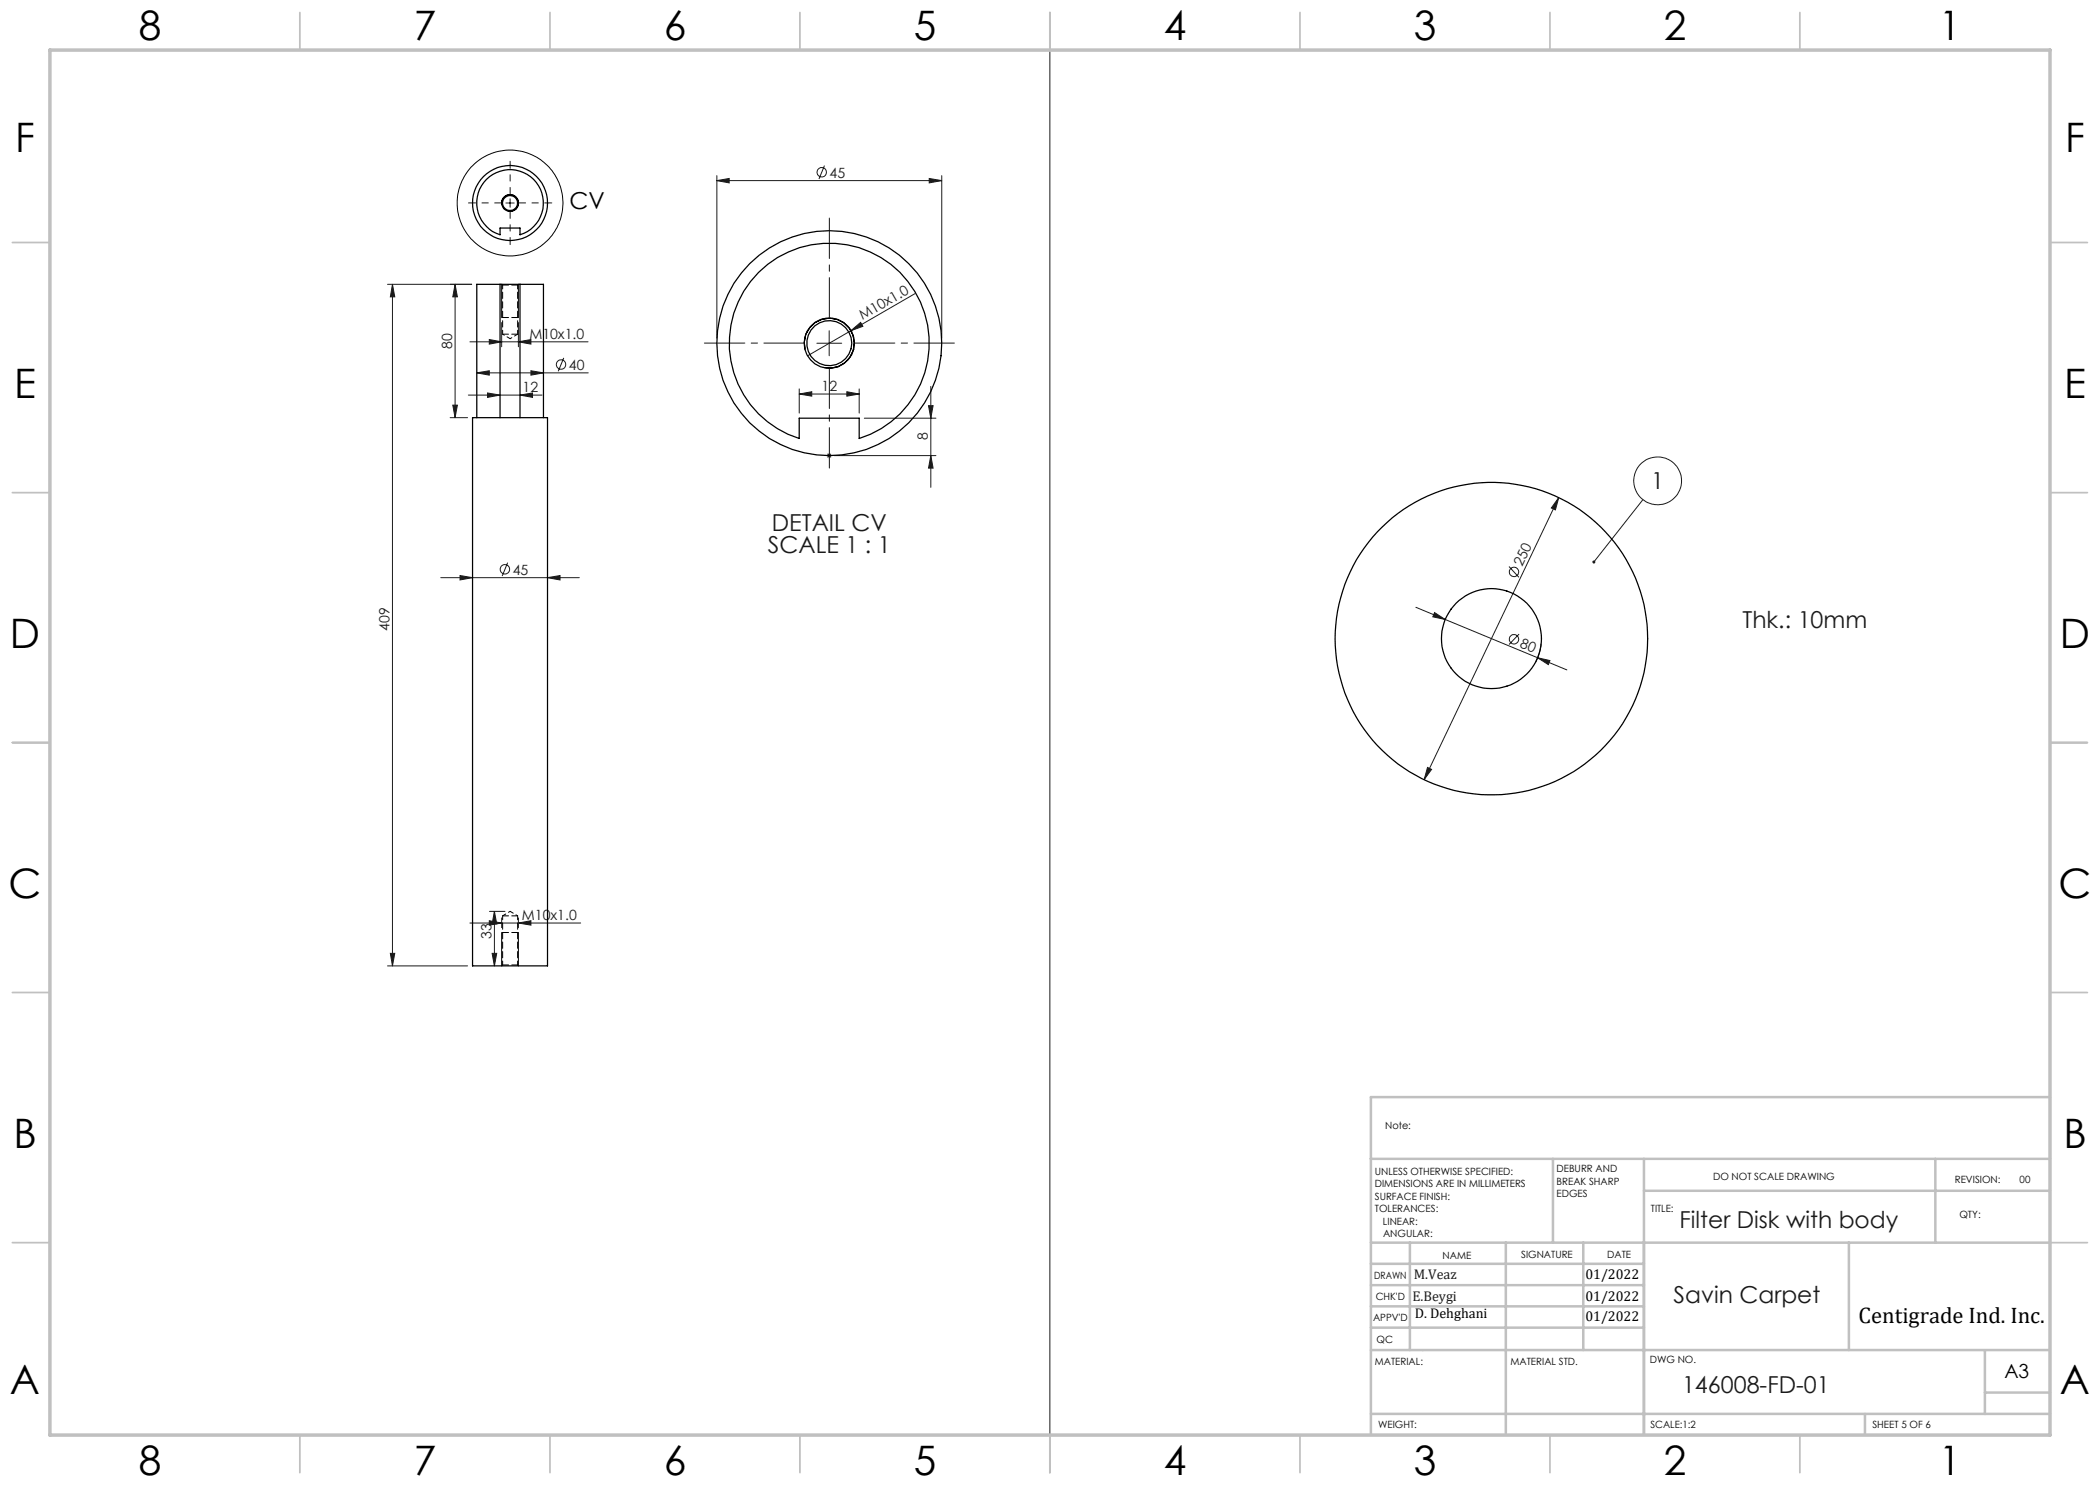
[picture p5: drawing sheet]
<svg xmlns="http://www.w3.org/2000/svg" width="420mm" height="297mm" viewBox="0 0 420 297" stroke-linecap="round" stroke-linejoin="round" font-family="sans-serif">
<g fill="none" stroke="#191924" stroke-width=".2">
<path d="M210 10v277M102 39.8v1.6M143.4 36.1l2.4-.4v.9zM143.4 35.1v32.5M143.4 36.1h44.9M164.9 33.1l-1.1 2.7M185.8 35.7l2.5 .4-2.5 .5zM188.3 35.1v32.5M77.5 56.9h16.8M78.5 56.9v136.3M78.5 56.9l.5 2.5h-.9zM91 56.9v26.6"/>
<path d="M91 56.9l.5 2.5h-.9zM101.2 40.6h1.6M183 58.7l-21.5 12.5M93.7 79h14.7M94 68.4h23.6M95.4 74.6l2.5-.4v.8zM95.4 74.6h22.3M97.5 78.6l2.5 .4-2.5 .5zM97.9 67.9l2.4 .5-2.4 .4zM100.3 64.5v4.9M103.7 68.4l2.5-.5v.9zM103.7 64.5v4.9"/>
<path d="M104 79l2.5-.4v.9zM106.2 74.2l2.5 .4-2.5 .4zM112.7 71.6l-1 2.7M159.8 78.8l2.5-.5v.9zM159.8 77.8v4.8M159.8 78.8h12M163.4 68.6h4.9M165.8 66.1v5.1M169.4 78.3l2.4 .5-2.4 .4zM170.2 66.1l1.9-1.6 .5 .8zM171.8 77.8v4.8M186.2 77.3v20.2"/>
<path d="M90 83.5h3.5M90.6 81h.9l-.5 2.5zM165.3 91.1h1.1M165.5 90.8l.7 .7M165.8 90.6v1M166.2 90.8l-.7 .7M166.9 91.1h20.3M172.9 83.6h14.3M185.7 81.1h.9l-.4 2.5zM186.2 91.1l.4 2.5h-.9zM311.7 99.5l-26.9 56.4M311.7 99.5l-.6 2.5-.8-.4z"/>
<path d="M328.6 99.9l-9.8 12.5M88.2 115.5h27.7M92 115.1l2.5 .4-2.5 .5zM101.5 112.5l-1.1 2.7M109.5 115.5l2.5-.4v.9zM301.8 113.3l2 2.2M283.2 121.5l5.8 2.4M286.9 122.5l2.1 1.4-2.4-.5zM289 123.9l24.4 10.1M303.8 126.8l-2 2.1M307.5 131.5l2.5 .6-.3 .8zM308.2 128.7a10.2 10.2 0 0 1-1.1 3.8"/>
<path d="M285.5 153.5l.8 .4-1.5 2zM77.5 193.2h16M78.1 190.7h.9l-.5 2.5zM94 184.6h22.1M97.9 184.1l2.4 .5-2.4 .4zM97.9 182.3h3.1M98.4 190.7h.9l-.4 2.5zM98.9 182.3l.4 2.5h-.9zM98.9 182.3v10.9M100.3 183.6v1.9M103.7 184.6l2.5-.5v.9zM103.7 183.6v1.9"/>
<circle cx="164.3" cy="34.5" r=".93"/>
<circle cx="112.2" cy="72.9" r=".94"/>
<circle cx="331.5" cy="96.2" r="4.8"/>
<circle cx="101" cy="113.9" r=".94"/>
<circle cx="302.8" cy="114.4" r=".94"/>
<circle cx="302.8" cy="127.9" r=".93"/>
</g>
<g fill="none" stroke="#000" stroke-width=".2">
<path d="M100.3 56.9v6.6M100.4 41a1.67 1.67 0 0 1 1.5-2 1.67 1.67 0 0 1 1.8 1.8 1.67 1.67 0 0 1-2.1 1.4M103.7 56.9v6.6M161 69.9a5 5 0 0 1 4.4-6.3 5 5 0 0 1 5.4 5.5 5 5 0 0 1-6.2 4.4M100.3 186.5v6.7M103.7 186.5v6.7"/>
<circle cx="102" cy="40.6" r="10.6"/>
</g>
<g fill="none" stroke="#c0c0c0" stroke-width=".35">
<path d="M60 2.5v7.5M110 2.5v7.5M160 2.5v7.5M210 2.5v7.5M260 2.5v7.5M310 2.5v7.5M360 2.5v7.5M2.5 48.5h7.5M410 48.5h7.5M2.5 98.5h7.5M410 98.5h7.5M2.5 148.5h7.5"/>
<path d="M410 148.5h7.5M2.5 198.5h7.5M410 198.5h7.5M2.5 248.5h7.5M410 248.5h7.5M60 287v7.5M110 287v7.5M160 287v7.5M210 287v7.5M260 287v7.5M310 287v7.5M360 287v7.5"/>
</g>
<g fill="none" stroke="#c0c0c0" stroke-width=".5">
<path d="M410 219.4h-135.8v67.4M274.2 231.8h135.8M310.6 231.8v16.7M328.8 231.8v55.2M328.8 238.2h81.2M387.1 231.8v16.7M274.2 248.5h135.8M274.2 257h54.6M274.2 252.8h54.6M282 248.5v21.5M301.2 248.5v38.3M316.7 248.5v21.5"/>
<path d="M369.8 248.5v21.5M274.2 265.5h54.6M274.2 261.3h54.6M274.2 270h135.8M397 270v12.8M397 278.5h13M274.2 282.8h135.8M373 282.8v4.2"/>
</g>
<path d="M10 10h400v277h-400z" fill="none" stroke="#c0c0c0" stroke-width=".7"/>
<path d="M160.9 68.6h-20M165.9 63.6v-20M165.9 73.6v20M170.9 68.6h20" fill="none" stroke="#191924" stroke-width=".2" stroke-dasharray="15.2 1.3 1.3 1.3" stroke-dashoffset="7.1"/>
<path d="M102 38.9v-6.6M100.4 40.6h-6.7M102 42.3v6.6M103.7 40.6h6.7" fill="none" stroke="#191924" stroke-width=".2" stroke-dasharray="15.2 1.3 1.3 1.3" stroke-dashoffset="13.8"/>
<path d="M100.4 63.5h3.3M103.7 186.5h-3.3" fill="none" stroke="#000" stroke-width=".2" stroke-dasharray="1.3 .6" stroke-dashoffset="-.1"/>
<g fill="#191924">
<path d="M318.5 112.2a.3 .3 0 0 1 .4 0 .3 .3 0 0 1 .1 .4 .3 .3 0 0 1-.4 0l.2-.2-.2 .2z"/>
<path d="M170.2 66.1l1.9-1.6 .5 .8z"/>
<path d="M186.2 91.1l.4 2.5h-.9zM185.7 81.1h.9l-.4 2.5z"/>
<path d="M103.7 184.6l2.5-.5v.9zM97.9 184.1l2.4 .5-2.4 .4zM103.7 68.4l2.5-.5v.9zM97.9 67.9l2.4 .5-2.4 .4zM106.2 74.2l2.5 .4-2.5 .4zM95.4 74.6l2.5-.4v.8z"/>
<path d="M92 115.1l2.5 .4-2.5 .5zM109.5 115.5l2.5-.4v.9zM97.5 78.6l2.5 .4-2.5 .5zM104 79l2.5-.4v.9zM159.8 78.8l2.5-.5v.9zM169.4 78.3l2.4 .5-2.4 .4zM143.4 36.1l2.4-.4v.9zM185.8 35.7l2.5 .4-2.5 .5z"/>
<path d="M285.5 153.5l-.7 2.4 1.5-2zM311.7 99.5l-1.4 2.1 .8 .4z"/>
<path d="M98.4 190.7h.9l-.4 2.5zM98.9 182.3l.4 2.5h-.9zM90.6 81h.9l-.5 2.5zM91 56.9l.5 2.5h-.9z"/>
<path d="M78.5 56.9l.5 2.5h-.9zM78.1 190.7h.9l-.5 2.5z"/>
<path d="M286.9 122.5l-.3 .9 2.4 .5zM307.5 131.5l2.2 1.4 .3-.8z"/>
</g>
<g fill="none" stroke="#000" stroke-width=".25">
<path d="M97.3 35.9a6.7 6.7 0 0 1 10.4 1.2 6.7 6.7 0 0 1-3.7 9.9v-1.4h-4v1.4a6.7 6.7 0 0 1-2.7-11.1zM100 56.9h-4.6v26.6M100 56.9v26.6M100 56.9h4M104 56.9h4.7v26.6M104 56.9v26.6M151.7 54.5a20 20 0 0 1 31.2 3.8 20 20 0 0 1-11.1 29.4v-4.1h-12v4.1a20 20 0 0 1-8.1-33.2zM94.5 83.5h15v109.7h-15z"/>
<circle cx="102" cy="40.6" r="7.5"/>
<circle cx="102" cy="40.6" r="1.49"/>
<circle cx="102" cy="40.6" r="1.67"/>
<circle cx="165.8" cy="68.6" r="4.5"/>
<circle cx="165.9" cy="68.6" r="22.5"/>
<circle cx="165.9" cy="68.6" r="5"/>
<circle cx="298.3" cy="127.7" r="31.3"/>
<circle cx="298.3" cy="127.7" r="10"/>
</g>
<path d="M100.5 57h3M100.5 66.8h3M103.5 193h-3M103.5 183.2h-3" fill="none" stroke="#000" stroke-width=".2" stroke-dasharray="1.3 .6" stroke-dashoffset=".1"/>
<path d="M100.4 56.8l.1 .2M103.5 57l.2-.2M100.5 193l-.1 .2M103.7 193.2l-.2-.2" fill="none" stroke="#000" stroke-width=".2" stroke-dasharray="1.3 .6"/>
<path d="M100.5 57v9.8M103.5 66.8v-9.8M100.5 183.2v9.8M103.5 193v-9.8" fill="none" stroke="#000" stroke-width=".2" stroke-dasharray="1.3 .6" stroke-dashoffset=".5"/>
<path d="M100.5 66.8l1.5 .9M102 67.7l1.5-.9M102 182.3l-1.5 .9M103.5 183.2l-1.5-.9" fill="none" stroke="#000" stroke-width=".2" stroke-dasharray="1.3 .6" stroke-dashoffset=".9"/>
<g font-size="8.1">
<text x="27.8" y="8">8</text>
<text x="82.8" y="8">7</text>
<text x="132.8" y="8">6</text>
<text x="182.8" y="8">5</text>
<text x="232.8" y="8">4</text>
<text x="282.8" y="8">3</text>
<text x="332.8" y="8">2</text>
<text x="387.8" y="8">1</text>
<text x="3" y="30.4">F</text>
<text x="413" y="30.4">F</text>
<text x="2.8" y="79.6">E</text>
<text x="412.8" y="79.6">E</text>
<text x="2" y="129.6">D</text>
<text x="412" y="129.6">D</text>
<text x="1.7" y="179.6">C</text>
<text x="411.7" y="179.6">C</text>
<text x="2.7" y="229.6">B</text>
<text x="412.7" y="229.6">B</text>
<text x="2" y="278.9">A</text>
<text x="412" y="278.9">A</text>
<text x="27.8" y="295">8</text>
<text x="82.8" y="295">7</text>
<text x="132.8" y="295">6</text>
<text x="182.8" y="295">5</text>
<text x="232.8" y="295">4</text>
<text x="282.8" y="295">3</text>
<text x="332.8" y="295">2</text>
<text x="387.8" y="295">1</text>
</g>
<text font-size="4.7" x="113.9" y="41.9">CV</text>
<g font-size="4.7" fill="#191924">
<text x="330.3" y="97.8">1</text>
<text x="154.4" y="106.2">DETAIL CV</text>
<text x="153.6" y="110.7">SCALE 1 : 1</text>
<text x="348.5" y="125.6">Thk.: 10mm</text>
<text x="335.9" y="245.6">Filter Disk with body</text>
<text x="334.7" y="260.5">Savin Carpet</text>
<text x="336.4" y="278.5">146008-FD-01</text>
</g>
<text font-size="4.5" x="371.7" y="264.6">Centigrade Ind. Inc.</text>
<text font-size="3.9" x="400.9" y="275.5">A3</text>
<g font-size="2.8" fill="#191924">
<text x="165.9" y="35.5">45</text>
<text x="172.5" y="64.1" transform="rotate(-30 172.5 64.1)">M10x1.0</text>
<text x="90.4" y="69.8" transform="rotate(-90 90.4 69.8)">80</text>
<text x="105.9" y="67.7">M10x1.0</text>
<text x="113.8" y="74">40</text>
<text x="104.5" y="78.4">12</text>
<text x="164.3" y="78.2">12</text>
<text x="185.6" y="88" transform="rotate(-90 185.6 88)">8</text>
<text x="304.4" y="113.4" transform="rotate(-65 304.4 113.4)">250</text>
<text x="102.6" y="114.9">45</text>
<text x="77.9" y="126.1" transform="rotate(-90 77.9 126.1)">409</text>
<text x="303.8" y="129.4" transform="rotate(23 303.8 129.4)">80</text>
<text x="104.4" y="184">M10x1.0</text>
<text x="98.3" y="187.8" transform="rotate(-90 98.3 187.8)">33</text>
<text x="282.8" y="255.9">M.Veaz</text>
<text x="282.5" y="260.1">E.Beygi</text>
</g>
<g font-size="2.8">
<text x="317.1" y="255.9">01/2022</text>
<text x="282.9" y="263.6">D. Dehghani</text>
<text x="317.1" y="260.1">01/2022</text>
<text x="317.1" y="264.2">01/2022</text>
</g>
<g font-size="2">
<text x="277" y="225.8">Note:</text>
<text x="275" y="234.9">UNLESS OTHERWISE SPECIFIED:</text>
<text x="275" y="237.4">DIMENSIONS ARE IN MILLIMETERS</text>
<text x="275" y="239.9">SURFACE FINISH:</text>
<text x="311.3" y="234.5">DEBURR AND</text>
<text x="311.3" y="237">BREAK SHARP</text>
<text x="311.3" y="239.5">EDGES</text>
<text x="342.6" y="236">DO NOT SCALE DRAWING</text>
<text x="391" y="236.6">REVISION:</text>
<text x="403.9" y="236.6">00</text>
<text x="275" y="242.4">TOLERANCES:</text>
<text x="276.6" y="244.9">LINEAR:</text>
<text x="330.2" y="242.4">TITLE:</text>
<text x="391.9" y="243.7">QTY:</text>
<text x="276.6" y="247.4">ANGULAR:</text>
<text x="288.5" y="251.7">NAME</text>
<text x="304.2" y="251.7">SIGNATURE</text>
<text x="321.4" y="251.7">DATE</text>
<text x="274.8" y="255.9">DRAWN</text>
<text x="275.1" y="260.1">CHK'D</text>
<text x="274.6" y="264.2">APPV'D</text>
<text x="275.3" y="268.5">QC</text>
<text x="275" y="273">MATERIAL:</text>
<text x="302.1" y="273">MATERIAL STD.</text>
<text x="330" y="272.5">DWG NO.</text>
<text x="275.6" y="285.6">WEIGHT:</text>
<text x="330.1" y="285.6">SCALE:1:2</text>
<text x="374.5" y="285.6">SHEET 5 OF 6</text>
</g>
</svg>
